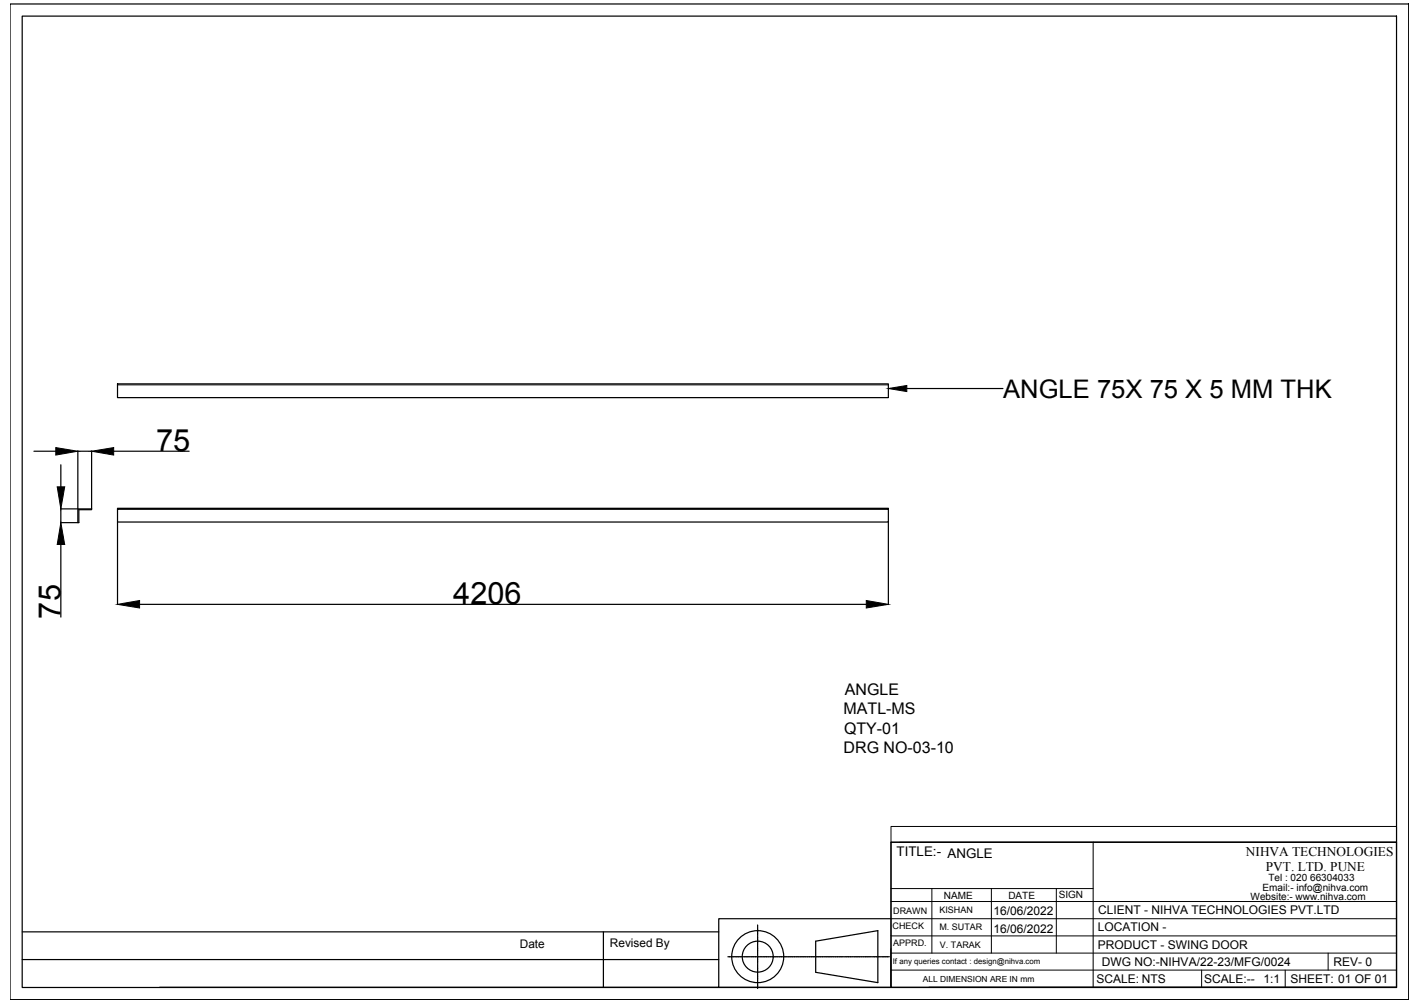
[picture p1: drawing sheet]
<svg xmlns="http://www.w3.org/2000/svg" width="297mm" height="210mm" viewBox="0 0 297 210" stroke-linecap="round" stroke-linejoin="round" font-family="sans-serif">
<!-- layer: 0 -->
<g fill="none" stroke="#000" stroke-width=".25">
<path d="M2.1 .8h292.6v208.4h-292.6zM4.6 3.4h287.5v203.3h-287.5zM7.1 94.4h4.6M12.7 97.3v4.6M16.3 94.4l-.1 12.1h-3.5v2.9h3.8v-2.7h2.7v-.2M16.3 94.4h2.9M19.2 94.4v12.1M23.8 94.4h15.8M24.6 80.3h161.2v2.9h-161.2zM189.7 81.3h20.1M12.7 113.9v15.2M19.2 106.5h-2.9v2.9"/>
<path d="M24.6 106.4h161.2v.2h-161.2zM24.6 106.6v2.6h161.2v-2.6M24.6 109.3v17.2M185.8 109.3v17.2M29.2 126.5h152M186.4 176.3h105.7v30.3h-105.7zM4.6 195h145.8M126.2 195v11.7M158.5 193.6v.2M158.5 193.9v1.8M158.5 195.8v.2M158.5 196.1v1.6"/>
<path d="M158.5 197.8v.2M158.5 198.1v1.5M158.5 199.7v.2M170.6 197l13-2.2v10.8l-13-2.1zM186.4 192.3h-36v14.3h-117M4.6 200.8h145.8M150.4 206.6h36M152.3 200.2h.7M153.1 200.2h.6M153.7 200.2h1.2M155 200.2h.6M155.7 200.2h1.2"/>
<path d="M157 200.2h.6M157.6 200.2h1.2M158.5 200v1.6M158.5 201.7v.2M158.5 202v1.5M158.5 203.6v.2M158.5 203.9v1.6M158.5 205.6v.2M158.5 205.9v1M158.9 200.2h.6M159.6 200.2h1.2M160.9 200.2h1.8"/>
<path d="M162.8 200.2h1.9M164.7 200.2h1.9M166.7 200.2h1.9M168.6 200.2h1.9M170.6 200.2h1.9M172.5 200.2h1.9M174.5 200.2h1.8M176.4 200.2h.2M176.7 200.2h1.6M178.4 200.2h.2M178.7 200.2h1.5M180.3 200.2h.2"/>
<path d="M180.6 200.2h1.6M182.3 200.2h.2M182.6 200.2h1.5M184.2 200.2h.2M184.5 200.2h1.5M194.3 206.6h97.8"/>
<circle cx="158.5" cy="200.2" r="5.4"/>
<circle cx="158.5" cy="200.2" r="3.2"/>
</g>
<g fill="none" stroke="#000" stroke-width=".21">
<path d="M24.6 80.5h161.2M186.4 173h105.7v3.3h-105.7zM186.4 176.3v30.3M188.2 176.3h103.9M228.7 176.3v30.3M186.4 199.5h105.7M186.4 195.9h105.7M186.4 192.3h105.7M186.4 188.7h105.7M186.4 186h42.3M194.9 186v13.5M207.4 186v13.5"/>
<path d="M221 186v13.5M277.8 199.5v3.5M186.4 203h105.7M251.4 203v3.6M268.8 203v3.6"/>
</g>
<path d="M11.7 93.7l4.6 .7-4.6 .8zM19.2 94.4l4.6-.7v1.5zM185.8 81.3l3.9-.6v1.2zM12 101.9h1.5l-.8 4.6zM12.7 109.4l.8 4.5h-1.5zM24.6 126.5l4.6-.8v1.5zM181.2 125.7l4.6 .8-4.6 .7z" fill="#000" stroke="#000" stroke-width=".21"/>
<g font-size="6.4">
<text x="32.7" y="94.3">75</text>
<text x="12.6" y="129.4" transform="rotate(-90 12.6 129.4)">75</text>
<text x="94.8" y="126.4">4206</text>
</g>
<text font-size="5.4" x="209.8" y="83.3">ANGLE 75X 75 X 5 MM THK</text>
<g font-size="3.3">
<text x="176.5" y="149.5">MATL-MS</text>
<text x="176.7" y="145.4">ANGLE</text>
<text x="176.6" y="153.5">QTY-01</text>
<text x="176.5" y="157.6">DRG NO-03-10</text>
</g>
<g font-size="2.8">
<text x="187.6" y="179.2">TITLE:- ANGLE</text>
<text x="260.6" y="179.1">NIHVA TECHNOLOGIES</text>
<text x="264.8" y="182.3">PVT. LTD. PUNE</text>
</g>
<g font-size="2.5">
<text x="207.8" y="191.6">16/06/2022</text>
<text x="229.7" y="191.3">CLIENT - NIHVA TECHNOLOGIES PVT.LTD</text>
<text x="207.8" y="195.2">16/06/2022</text>
<text x="229.6" y="194.9">LOCATION -</text>
<text x="108.7" y="198.5">Date</text>
<text x="127.6" y="198.2">Revised By</text>
<text x="229.6" y="198.5">PRODUCT - SWING DOOR</text>
<text x="230.5" y="202.1">DWG NO:-NIHVA/22-23/MFG/0024</text>
<text x="279" y="202.1">REV- 0</text>
<text x="229.3" y="205.7">SCALE: NTS</text>
<text x="251.9" y="205.7">SCALE:--</text>
<text x="264.3" y="205.7">1:1</text>
<text x="269.9" y="205.7">SHEET: 01 OF 01</text>
</g>
<g font-size="2.1">
<text x="265.3" y="184.4">Tel : 020 66304033</text>
<text x="197.4" y="188.1">NAME</text>
<text x="210.9" y="188.2">DATE</text>
<text x="221.5" y="188">SIGN</text>
<text x="261.6" y="188.4">Website:- www.nihva.com</text>
<text x="264.1" y="186.5">Email:- info@nihva.com</text>
</g>
<g font-size="1.9">
<text x="186.8" y="191.2">DRAWN</text>
<text x="196.5" y="191.1">KISHAN</text>
<text x="186.7" y="194.4">CHECK</text>
<text x="186.8" y="198">APPRD.</text>
<text x="196.5" y="194.7">M. SUTAR</text>
<text x="196.6" y="198.3">V. TARAK</text>
</g>
<text font-size="1.8" x="193" y="205.4">ALL DIMENSION ARE IN mm</text>
<text font-size="1.6" x="186.8" y="201.7">If any queries contact : design@nihva.com</text>
</svg>
